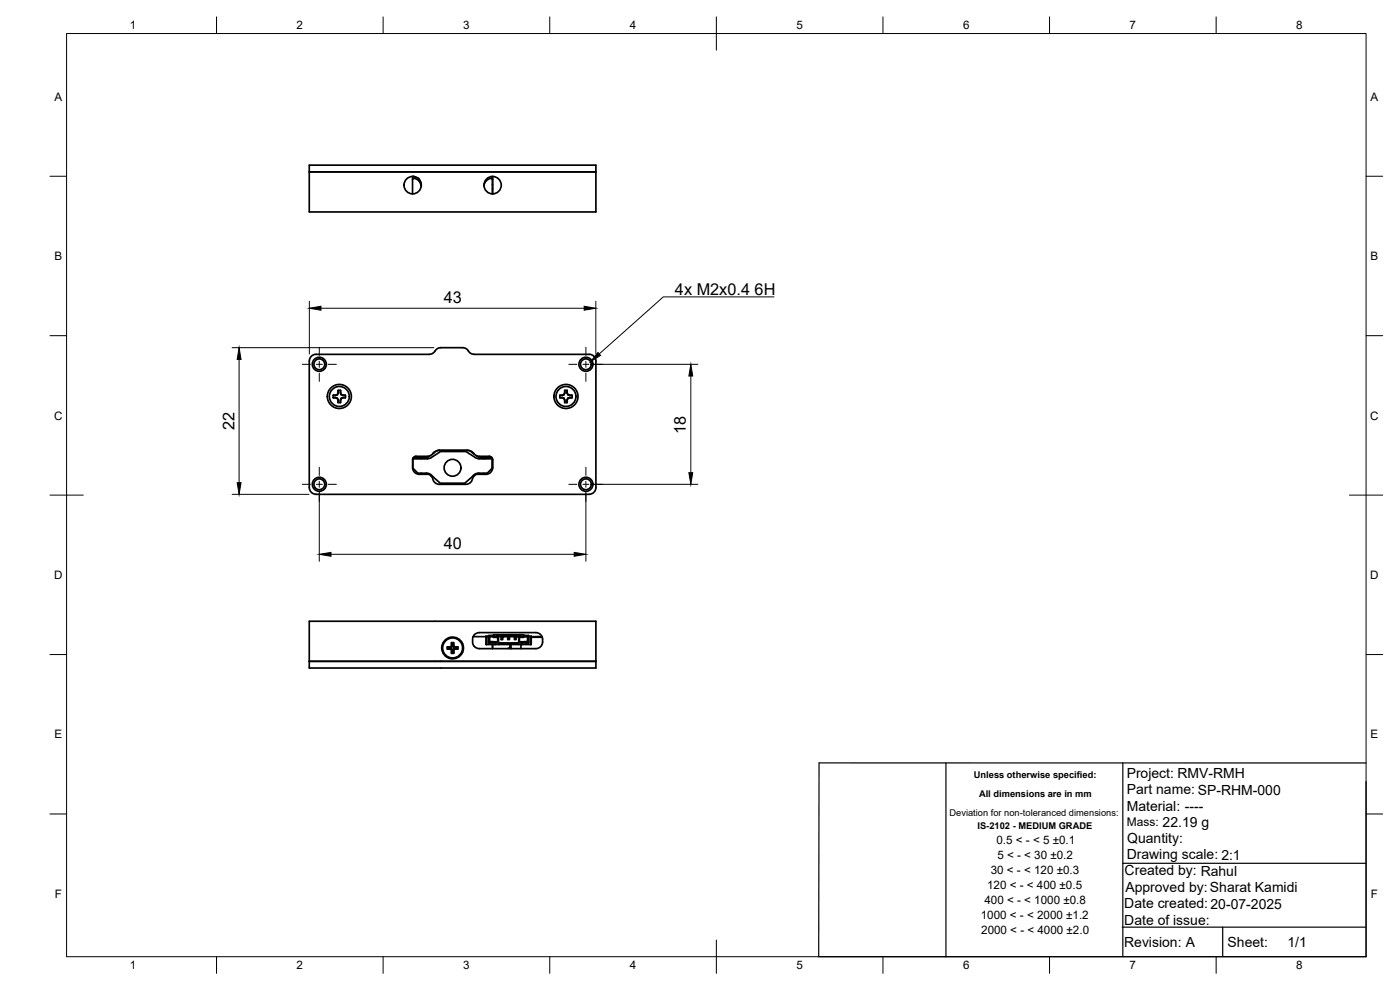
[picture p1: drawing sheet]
<svg xmlns="http://www.w3.org/2000/svg" width="420mm" height="297mm" viewBox="0 0 420 297" stroke-linecap="round" stroke-linejoin="round" font-family="sans-serif">
<!-- layer: Visible -->
<g fill="none" stroke="#000" stroke-width=".51">
<path d="M92.8 51.6h86v12h-86zM92.8 49.6h86v2h-86zM123.8 53.1a2.41 2.41 0 0 1 2.6 2.7M123.8 53v.8M126.4 55.9a2.32 2.32 0 0 0-2.4-2.3l-.2 4.6M147.7 53l.1 .9v-.2a1.82 1.82 0 0 0-2.4 1.5l-.2 .5M147.8 56.6h.1M147.8 55.4h.1M147.8 53v5.2M100 119.3l1.3 .2 .2 1.3M100 118.6v.7l1.2 .3 .3 1.2h.7l.2-1.2 1.2-.3M100.7 118.6h.1"/>
<path d="M100.7 119.3h.1M101.2 118.4h.1M101.3 119.5l-.1 .1M101.5 117.9h.1M101.5 117.1l-.2 1.3-.6 .2h-.7l1.2-.2 .3-1.3h.5h.2l.2 1.3 1.2 .2M102.2 117.1v.8M102.2 117.9l.2 .5 1.3 .2M102.4 119.5v.1M102.9 119.3h.8M102.9 119.3l-.5 .2-.2 1.3M103.7 118.6v.7M138.8 104.3l-6.9 .1-.8 .3-1.1 1.2-1.2 .4h-34a1.96 1.96 0 0 0-2 2v38a2.04 2.04 0 0 0 2 2h82a2.04 2.04 0 0 0 2-2v-38a2 2 0 0 0-2-2h-34.5"/>
<path d="M138.8 104.3l1.2 .4 .6 .6M140.6 105.3l.5 .6 1.2 .4M168 119.3l1.2 .3 .3 1.2M168 119.3l1.3 .2 .2 1.3M168 118.6v.7M168.7 118.6h.1M168.8 119.3h-.1M169.2 118.4h.1M169.3 119.5l-.1 .1M169.5 117.9h.1M170.2 117.1v.8M170.2 117.9l.2 .5"/>
<path d="M170.4 118.4l.5 .2h.8l-1.3-.2-.2-1.3h-.5h-.2l-.3 1.3-1.2 .2M170.4 119.5v.1M170.9 119.3h.8M170.9 119.3l-.5 .2-.2 1.3M171.7 118.6v.7l-1.3 .3-.2 1.2h-.7M101.5 120.1h.1M102.2 120.1h.1M124 137.3h.8M124.8 136.9a1.01 1.01 0 0 0-1 1v2.4a2 2 0 0 0 2 2h3l1 1a2.04 2.04 0 0 0 2 2h8a2 2 0 0 0 2-2l1-1h3a2 2 0 0 0 2-2M126.4 137.3v.4M129 136.8l-.8 .5h-3.4v-.4M129.9 136.1l-1.2 .8h-3.9"/>
<path d="M131.8 135.1h8.5l.9 .2 1 .8M131.8 135.1l-.8 .2-1.1 .9M131.8 135.1l-1.2 .4-.7 .6M140.3 135.1l.8 .2 1.2 .9M142.2 136.1l1.2 .8h3.4M142.7 137.3l1.1 .4h3.9v2.8l-1.5 1.5h-3l-.8 .3-2.9 2.7h-7.4l-2.9-2.7-1.3-.3h-2.5l-1.5-1.5v-2.8l5-.1 3.3-2.1h7.6l2.9 1.8M143 136.8l.8 .5h3v-.4M145.2 137.3v.4M146.8 137.3h.8M146.8 136.9a1.01 1.01 0 0 1 1 1M147.8 137.8v2.8M169.5 120.1h.1"/>
<path d="M170.2 120.1h.1M126.4 142v.3M145.2 142v.3M92.8 198.4h86zM92.8 186.4h86v14h-86zM133.5 192.1a3.3 3.3 0 0 1 3.8-.6 3.3 3.3 0 0 1 1.8 3.3 3.3 3.3 0 0 1-4.7 2.6 3.3 3.3 0 0 1-.9-5.3zM134.2 194.1v.6M135.5 194.8h.1M135.5 194.8l-1.3-.1 1.1 .2 .2 1.1 .1-.7M135.5 194h.7M135.5 194.8h.7M135.5 194l-.1 .8"/>
<path d="M135.5 194v-1.2l-.2 1.1-1.1 .2h1.3M135.5 194.8l.1 .5M135.5 192.8h.6v.8M135.5 196h.6M136.1 193.5l.1 .5M136.1 192.8l.2 1.1 1.1 .2h-1.2M136.2 194.8l-.1 .5M136.2 194.8l1.2-.1-1.1 .2-.2 1.1v-.7M136.2 194v.1M136.2 194.1v.7M137.4 194.1v.6M142 191h3.8"/>
<path d="M142.3 190.5l-.5 1.1v1.3l.5 1M142.3 190.5l.9-.6 .6-.1h17a2 2 0 0 1 2 2M145.8 191.1h.8M146 191.1v2.3M146.6 192.6h.1M146.6 191.1h.1M146.6 191h.1M146.6 190.7h1.4v.3h-1.1v1.5h1.1v.3h-1.4zM147.8 193.4v1.2M148.1 191v.2l.2-.2M148.1 190.5h9M148.1 192.6v.3l-1.5 .1v-2.1h-.8v2.5h2.9"/>
<path d="M148.1 191l-1.2 .1M148.2 191.2h1.4v1.4h-1.6M148.3 190.5v.5h.7M148.5 192.6v.8M148.7 192.6v.8h1M148.7 192.9h1M149 190.7l.2 .5zM149 190.7h7.2l-.2 .2M149.2 190.9h6.8M149.2 191h6.8M149.4 191.2v1.4M149.7 193.1h5.8v.3h-5.8z"/>
<path d="M149.7 192.9h5.8v.2M149.7 192.9v.2M150.4 191v.9h.5v-.8M150.9 191l-.5 .1M152.4 191.1v.8h.5v-.8M152.4 191.1h.1M152.4 191l.5 .1M152.9 191v.1M153 193.4v1.1M153.4 193.4l-.1 1.2h-.8M154.4 191l.5 .1M154.4 191.1v.8h.5v-.8"/>
<path d="M154.9 191v.1M155.5 192.9h1M155.9 191.2v1.4M156.2 191h.8l.1 .2h-1.4v1.4h1.6M156.2 190.7l-.2 .5v-.3M156.3 193.4v1.2M156.5 192.6v.8M156.7 192.6v.8M157 190.5v.5M157.1 191l1.2 .1M157.2 191l-.1 .2M157.3 190.7h1.3v2.1h-1.3v-.3h1v-1.5h-1z"/>
<path d="M158.3 191.1h.1M158.6 192.6h.1M158.6 191.1h.1M158.6 191h.1M158.6 191.1h.8M158.6 191.1v-.2h.8v2.5h-3.9M158.6 191.1v1.9l-1.5-.1v-.3M159.2 191.1v2.3M159.4 191h3.3M159.4 191.2h3.4M161.4 191v.2M161.5 191v.2v-.2"/>
<path d="M162.8 191.8a2.19 2.19 0 0 1-2 2.8h-17l-1-.3-.5-.4"/>
<circle cx="123.8" cy="55.6" r="2.6"/>
<circle cx="147.8" cy="55.6" r="2.6"/>
<circle cx="95.8" cy="109.3" r="2.11"/>
<circle cx="95.8" cy="109.3" r="1.62"/>
<circle cx="101.8" cy="119" r="3"/>
<circle cx="101.8" cy="119" r="3.6"/>
<circle cx="169.9" cy="119" r="3"/>
<circle cx="169.9" cy="119" r="3.6"/>
<circle cx="175.8" cy="109.3" r="2.11"/>
<circle cx="175.8" cy="109.3" r="1.62"/>
<circle cx="95.8" cy="145.3" r="2.11"/>
<circle cx="95.8" cy="145.3" r="1.62"/>
<circle cx="135.8" cy="140.4" r="2.53"/>
<circle cx="175.8" cy="145.3" r="2.11"/>
<circle cx="175.8" cy="145.3" r="1.62"/>
<circle cx="135.8" cy="194.4" r="3"/>
</g>
<g fill="#000">
<circle cx="123.9" cy="53" r=".25"/>
<circle cx="125.4" cy="53.5" r=".25"/>
<circle cx="150.9" cy="191.1" r=".25"/>
<circle cx="154.4" cy="191.1" r=".25"/>
<circle cx="154.9" cy="191.1" r=".25"/>
</g>
<!-- layer: BORDER -->
<g fill="none" stroke="#000" stroke-width=".3">
<path d="M20 10.1h390v276.9h-390zM65 5.1v5M115 5.1v5M165 5.1v5M215 5.1v10M265 5.1v5M315 5.1v5M365 5.1v5M15 52.9h5M410 52.9h5M15 100.7h5M410 100.7h5"/>
<path d="M15 148.6h10M405 148.6h10M15 196.4h5M410 196.4h5M15 244.2h5M410 244.2h5M65 287v5M115 287v5M165 287v5M215 282.1v9.9M265 287v5M315 287v5"/>
<path d="M365 287v5"/>
</g>
<!-- layer: TITLEBLOCK -->
<path d="M283.9 228.9v58.2M337 228.9v58.1M410 228.9h-164.2l-.1 58.1h164.3v-52.5M336.9 259h73M336.8 278.2h73M366.9 278.2v8.6" fill="none" stroke="#000" stroke-width=".36"/>
<!-- layer: FD_Dimensions -->
<path d="M92.8 90.4v15.8M96.3 92.5h79M178.8 90.4v15.8M69.7 104.3h60.5M71.8 107.8v37M177.9 109.3h31.5M207.3 112.8v29M69.7 148.3h23M95.8 147.4v21M175.8 147.4v21M177.9 145.3h31.5M99.3 166.3h73" fill="none" stroke="#000" stroke-width=".3"/>
<path d="M92.8 92.5l3.5-.6v1.2zM175.3 91.9l3.5 .6-3.5 .6zM71.8 104.3l.5 3.5h-1.1zM207.3 109.3l.6 3.5h-1.2zM71.2 144.8h1.1l-.5 3.5zM206.7 141.8h1.2l-.6 3.5zM95.8 166.3l3.5-.6v1.2zM172.3 165.7l3.5 .6-3.5 .6z" fill="#000" stroke="#000" stroke-width=".3"/>
<!-- layer: Hole Notes -->
<path d="M179.5 105.8l.7 .8-3 1.9z" fill="#000" stroke="#000" stroke-width=".3"/>
<path d="M232.3 89.1h-33.2l-19.2 17.1" fill="none" stroke="#000" stroke-width=".3"/>
<!-- layer: Smart Centers -->
<g fill="none" stroke="#000" stroke-width=".3">
<path d="M90.7 109.3h2.5M94.9 109.3h1.8M95.8 104.2v2.4M95.8 108.4v1.8M95.8 112v2.4M98.5 109.3h2.4M170.7 109.3h2.4M174.9 109.3h1.8M175.8 104.2v2.4M175.8 108.4v1.8M175.8 112v2.4M178.5 109.3h2.5"/>
<path d="M90.7 145.3h2.5M94.9 145.3h1.8M95.8 140.2v2.4M95.8 144.4v1.8M95.8 148v2.4M98.5 145.3h2.4M170.7 145.3h2.4M174.9 145.3h1.8M175.8 140.2v2.4M175.8 144.4v1.8M175.8 148v2.4M178.5 145.3h2.5"/>
</g>
<g font-size="4.9">
<text x="202.6" y="88.4">4x M2x0.4</text>
<text x="226.5" y="88.4">6H</text>
<text x="133.2" y="91">43</text>
<text x="70.4" y="129" transform="rotate(-90 70.4 129)">22</text>
<text x="205.9" y="130.2" transform="rotate(-90 205.9 130.2)">18</text>
<text x="133.2" y="164.9">40</text>
</g>
<g font-size="4.2">
<text x="338.1" y="233.3">Project: RMV-RMH</text>
<text x="338.1" y="238.3">Part name: SP-RHM-000</text>
<text x="338.2" y="243.3">Material: ----</text>
<text x="348.9" y="248.2">22.19 g</text>
<text x="338.1" y="257.8">Drawing scale: 2:1</text>
<text x="338.3" y="252.8">Quantity:</text>
<text x="337.5" y="262.5">Created by: Rahul</text>
<text x="337.7" y="267.5">Approved by:Sharat Kamidi</text>
<text x="337.4" y="272.5">Date created: 20-07-2025</text>
<text x="337.4" y="277.6">Date of issue:</text>
<text x="337.4" y="284.2">Revision: A</text>
<text x="368.4" y="284">Sheet:</text>
<text x="386.4" y="284.1">1/1</text>
</g>
<text font-size="3.6" x="338.2" y="247.9">Mass:</text>
<g font-size="3.5">
<text x="39" y="8.8">1</text>
<text x="89" y="8.8">2</text>
<text x="139" y="8.8">3</text>
<text x="189" y="8.8">4</text>
<text x="239" y="8.8">5</text>
<text x="289" y="8.8">6</text>
<text x="339" y="8.8">7</text>
<text x="389" y="8.8">8</text>
<text x="16.3" y="30.2">A</text>
<text x="411.3" y="30.2">A</text>
<text x="16.3" y="78">B</text>
<text x="411.3" y="78">B</text>
<text x="16.2" y="125.9">C</text>
<text x="411.2" y="125.9">C</text>
<text x="16.2" y="173.7">D</text>
<text x="411.2" y="173.7">D</text>
<text x="16.3" y="221.6">E</text>
<text x="411.3" y="221.6">E</text>
<text x="299.1" y="253.1">0.5 &lt; - &lt; 5 ±0.1</text>
<text x="299.3" y="257.6">5 &lt; - &lt; 30 ±0.2</text>
<text x="297.3" y="262.1">30 &lt; - &lt; 120 ±0.3</text>
<text x="16.4" y="269.4">F</text>
<text x="296.2" y="266.6">120 &lt; - &lt; 400 ±0.5</text>
<text x="411.4" y="269.4">F</text>
<text x="294.3" y="275.6">1000 &lt; - &lt; 2000 ±1.2</text>
<text x="295.5" y="271.1">400 &lt; - &lt; 1000 ±0.8</text>
<text x="294.5" y="280.1">2000 &lt; - &lt; 4000 ±2.0</text>
<text x="39" y="290.8">1</text>
<text x="89" y="290.8">2</text>
<text x="139" y="290.8">3</text>
<text x="189" y="290.8">4</text>
<text x="239" y="290.8">5</text>
<text x="289" y="290.8">6</text>
<text x="339" y="290.8">7</text>
<text x="389" y="290.8">8</text>
</g>
<g font-size="2.8">
<text x="292.3" y="233.5">Unless otherwise specified:</text>
<text x="293.8" y="239.2">All dimensions are in mm</text>
<text x="284.9" y="244.9">Deviation for non-toleranced dimensions:</text>
<text x="293.4" y="248.8">IS-2102 - MEDIUM GRADE</text>
</g>
</svg>
